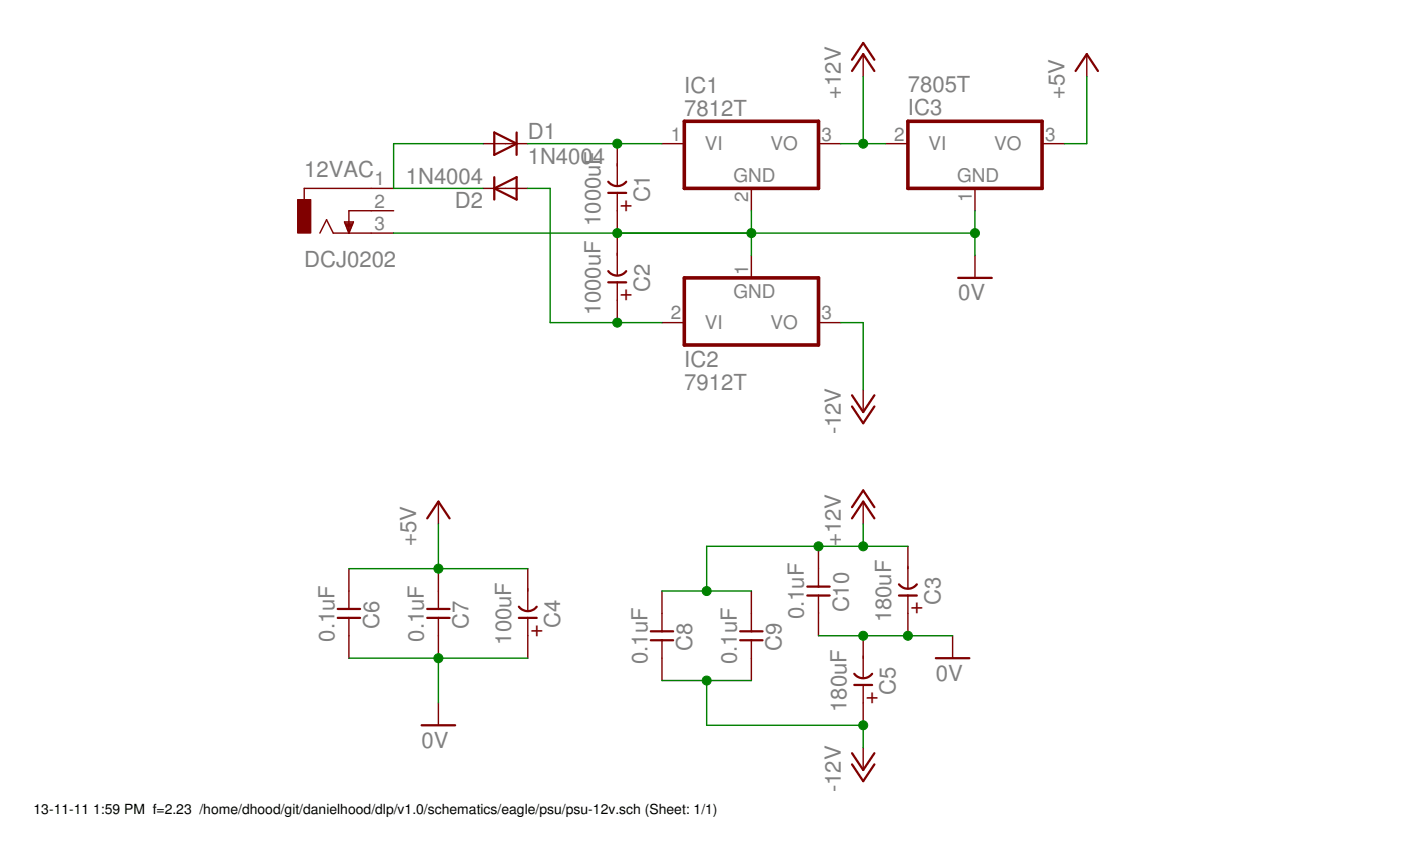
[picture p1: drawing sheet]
<?xml version="1.0" encoding="utf-8"?>
<!DOCTYPE eagle SYSTEM "eagle.dtd">
<eagle version="6.5.0">
<drawing>
<settings>
<setting alwaysvectorfont="no"/>
<setting verticaltext="up"/>
</settings>
<grid distance="0.1" unitdist="inch" unit="inch" style="lines" multiple="1" display="no" altdistance="0.01" altunitdist="inch" altunit="inch"/>
<schematic xreflabel="%F%N/%S.%C%R" xrefpart="/%S.%C%R">
<libraries>
<library name="con-jack">
<symbols>
<symbol name="DC-JACK-SWITCH">
<wire x1="5.08" y1="2.54" x2="-2.54" y2="2.54" width="0.1524" layer="94"/>
<wire x1="-2.54" y1="2.54" x2="-2.54" y2="1.27" width="0.1524" layer="94"/>
<wire x1="5.08" y1="0" x2="2.54" y2="0" width="0.1524" layer="94"/>
<wire x1="2.54" y1="0" x2="2.54" y2="-2.54" width="0.1524" layer="94"/>
<wire x1="5.08" y1="-2.54" x2="2.54" y2="-2.54" width="0.1524" layer="94"/>
<wire x1="2.54" y1="-2.54" x2="0.762" y2="-2.54" width="0.1524" layer="94"/>
<wire x1="0.762" y1="-2.54" x2="0" y2="-1.016" width="0.1524" layer="94"/>
<wire x1="0" y1="-1.016" x2="-0.762" y2="-2.54" width="0.1524" layer="94"/>
<text x="-2.54" y="3.81" size="1.778" layer="95">&gt;NAME</text>
<text x="-2.54" y="-6.35" size="1.778" layer="96">&gt;VALUE</text>
<rectangle x1="-3.302" y1="-2.54" x2="-1.778" y2="1.27" layer="94"/>
<pin name="1" x="7.62" y="2.54" visible="pad" length="short" direction="pas" rot="R180"/>
<pin name="2" x="7.62" y="0" visible="pad" length="short" direction="pas" rot="R180"/>
<pin name="3" x="7.62" y="-2.54" visible="pad" length="short" direction="pas" rot="R180"/>
<polygon width="0.1524" layer="94">
<vertex x="2.54" y="-2.54"/>
<vertex x="2.032" y="-1.27"/>
<vertex x="3.048" y="-1.27"/>
</polygon>
</symbol>
</symbols>
<devicesets>
<deviceset name="DCJ0202" prefix="J">
<gates>
<gate name="G$1" symbol="DC-JACK-SWITCH" x="0" y="0"/>
</gates>
<devices>
<device name="" package="DCJ0202">
<connects>
<connect gate="G$1" pin="1" pad="1"/>
<connect gate="G$1" pin="2" pad="2"/>
<connect gate="G$1" pin="3" pad="3"/>
</connects>
<technologies>
<technology name="">
<attribute name="MF" value="" constant="no"/>
<attribute name="MPN" value="" constant="no"/>
<attribute name="OC_FARNELL" value="unknown" constant="no"/>
<attribute name="OC_NEWARK" value="unknown" constant="no"/>
</technology>
</technologies>
</device>
</devices>
</deviceset>
</devicesets>
</library>
<library name="supply1">
<symbols>
<symbol name="0V">
<wire x1="-1.905" y1="0" x2="1.905" y2="0" width="0.254" layer="94"/>
<text x="-1.905" y="-2.54" size="1.778" layer="96">&gt;VALUE</text>
<pin name="0V" x="0" y="2.54" visible="off" length="short" direction="sup" rot="R270"/>
</symbol>
<symbol name="-12V">
<wire x1="-1.27" y1="1.905" x2="0" y2="0" width="0.254" layer="94"/>
<wire x1="0" y1="0" x2="1.27" y2="1.905" width="0.254" layer="94"/>
<wire x1="-1.27" y1="0.635" x2="0" y2="-1.27" width="0.254" layer="94"/>
<wire x1="0" y1="-1.27" x2="1.27" y2="0.635" width="0.254" layer="94"/>
<text x="-2.54" y="-2.54" size="1.778" layer="96" rot="R90">&gt;VALUE</text>
<pin name="-12V" x="0" y="2.54" visible="off" length="short" direction="sup" rot="R270"/>
</symbol>
<symbol name="+12V">
<wire x1="1.27" y1="-1.905" x2="0" y2="0" width="0.254" layer="94"/>
<wire x1="0" y1="0" x2="-1.27" y2="-1.905" width="0.254" layer="94"/>
<wire x1="1.27" y1="-0.635" x2="0" y2="1.27" width="0.254" layer="94"/>
<wire x1="0" y1="1.27" x2="-1.27" y2="-0.635" width="0.254" layer="94"/>
<text x="-2.54" y="-5.08" size="1.778" layer="96" rot="R90">&gt;VALUE</text>
<pin name="+12V" x="0" y="-2.54" visible="off" length="short" direction="sup" rot="R90"/>
</symbol>
<symbol name="+5V">
<wire x1="1.27" y1="-1.905" x2="0" y2="0" width="0.254" layer="94"/>
<wire x1="0" y1="0" x2="-1.27" y2="-1.905" width="0.254" layer="94"/>
<text x="-2.54" y="-5.08" size="1.778" layer="96" rot="R90">&gt;VALUE</text>
<pin name="+5V" x="0" y="-2.54" visible="off" length="short" direction="sup" rot="R90"/>
</symbol>
</symbols>
<devicesets>
<deviceset name="0V" prefix="GND">
<gates>
<gate name="1" symbol="0V" x="0" y="0"/>
</gates>
<devices>
<device name="">
<technologies>
<technology name=""/>
</technologies>
</device>
</devices>
</deviceset>
<deviceset name="-12V" prefix="P-">
<gates>
<gate name="1" symbol="-12V" x="0" y="0"/>
</gates>
<devices>
<device name="">
<technologies>
<technology name=""/>
</technologies>
</device>
</devices>
</deviceset>
<deviceset name="+12V" prefix="P+">
<gates>
<gate name="1" symbol="+12V" x="0" y="0"/>
</gates>
<devices>
<device name="">
<technologies>
<technology name=""/>
</technologies>
</device>
</devices>
</deviceset>
<deviceset name="+5V" prefix="P+">
<gates>
<gate name="1" symbol="+5V" x="0" y="0"/>
</gates>
<devices>
<device name="">
<technologies>
<technology name=""/>
</technologies>
</device>
</devices>
</deviceset>
</devicesets>
</library>
<library name="diode">
<symbols>
<symbol name="D">
<wire x1="-1.27" y1="-1.27" x2="1.27" y2="0" width="0.254" layer="94"/>
<wire x1="1.27" y1="0" x2="-1.27" y2="1.27" width="0.254" layer="94"/>
<wire x1="1.27" y1="1.27" x2="1.27" y2="0" width="0.254" layer="94"/>
<wire x1="-1.27" y1="1.27" x2="-1.27" y2="-1.27" width="0.254" layer="94"/>
<wire x1="1.27" y1="0" x2="1.27" y2="-1.27" width="0.254" layer="94"/>
<text x="2.54" y="0.4826" size="1.778" layer="95">&gt;NAME</text>
<text x="2.54" y="-2.3114" size="1.778" layer="96">&gt;VALUE</text>
<pin name="A" x="-2.54" y="0" visible="off" length="short" direction="pas"/>
<pin name="C" x="2.54" y="0" visible="off" length="short" direction="pas" rot="R180"/>
</symbol>
</symbols>
<devicesets>
<deviceset name="1N4004" prefix="D">
<gates>
<gate name="1" symbol="D" x="0" y="0"/>
</gates>
<devices>
<device name="" package="DO41-10">
<connects>
<connect gate="1" pin="A" pad="A"/>
<connect gate="1" pin="C" pad="C"/>
</connects>
<technologies>
<technology name=""/>
</technologies>
</device>
</devices>
</deviceset>
</devicesets>
</library>
<library name="_common">
<symbols>
<symbol name="CE-US">
<wire x1="-1.016" y1="0.508" x2="0" y2="0.508" width="0.254" layer="94"/>
<wire x1="0" y1="0.508" x2="1.016" y2="0.508" width="0.254" layer="94"/>
<pin name="+" x="0" y="5.08" visible="off" length="short" direction="pas" swaplevel="1" rot="R270"/>
<pin name="-" x="0" y="-5.08" visible="off" length="short" direction="pas" swaplevel="1" rot="R90"/>
<text x="-1.778" y="0.762" size="1.778" layer="94">+</text>
<wire x1="0" y1="2.54" x2="0" y2="0.508" width="0.1524" layer="94"/>
<wire x1="-1.016" y1="-0.762" x2="1.016" y2="-0.762" width="0.254" layer="94" curve="-105.464992"/>
<wire x1="0" y1="-0.254" x2="0" y2="-2.794" width="0.1524" layer="94"/>
<text x="-2.794" y="0" size="1.778" layer="95" rot="R90" align="center">&gt;NAME</text>
<text x="2.794" y="0" size="1.778" layer="96" rot="R90" align="center">&gt;VALUE</text>
</symbol>
<symbol name="CC-US">
<wire x1="0" y1="-0.508" x2="0" y2="-2.54" width="0.1524" layer="94"/>
<text x="-2.54" y="0.127" size="1.778" layer="95" rot="R90" align="center">&gt;NAME</text>
<pin name="1" x="0" y="5.08" visible="off" length="short" direction="pas" swaplevel="1" rot="R270"/>
<pin name="2" x="0" y="-5.08" visible="off" length="short" direction="pas" swaplevel="1" rot="R90"/>
<wire x1="-1.27" y1="-0.508" x2="0" y2="-0.508" width="0.254" layer="94"/>
<wire x1="0" y1="-0.508" x2="1.27" y2="-0.508" width="0.254" layer="94"/>
<wire x1="-1.27" y1="0.508" x2="0" y2="0.508" width="0.254" layer="94"/>
<wire x1="0" y1="0.508" x2="1.27" y2="0.508" width="0.254" layer="94"/>
<wire x1="0" y1="2.54" x2="0" y2="0.508" width="0.1524" layer="94"/>
<text x="2.54" y="0" size="1.778" layer="96" rot="R90" align="center">&gt;VALUE</text>
</symbol>
</symbols>
<devicesets>
<deviceset name="CE-US" prefix="C" uservalue="yes">
<gates>
<gate name="G$1" symbol="CE-US" x="0" y="0"/>
</gates>
<devices>
<device name="E5-8.5" package="E5-8,5">
<connects>
<connect gate="G$1" pin="+" pad="+"/>
<connect gate="G$1" pin="-" pad="-"/>
</connects>
<technologies>
<technology name=""/>
</technologies>
</device>
<device name="E2-5" package="E2-5">
<connects>
<connect gate="G$1" pin="+" pad="+"/>
<connect gate="G$1" pin="-" pad="-"/>
</connects>
<technologies>
<technology name=""/>
</technologies>
</device>
</devices>
</deviceset>
<deviceset name="CC-US" prefix="C" uservalue="yes">
<gates>
<gate name="G$1" symbol="CC-US" x="0" y="0"/>
</gates>
<devices>
<device name="025-024X044" package="C025-024X044">
<connects>
<connect gate="G$1" pin="1" pad="1"/>
<connect gate="G$1" pin="2" pad="2"/>
</connects>
<technologies>
<technology name=""/>
</technologies>
</device>
<device name="050-024X044" package="C050-024X044">
<connects>
<connect gate="G$1" pin="1" pad="1"/>
<connect gate="G$1" pin="2" pad="2"/>
</connects>
<technologies>
<technology name=""/>
</technologies>
</device>
</devices>
</deviceset>
</devicesets>
</library>
<library name="linear">
<symbols>
<symbol name="78XX">
<wire x1="-7.62" y1="-5.08" x2="7.62" y2="-5.08" width="0.4064" layer="94"/>
<wire x1="7.62" y1="-5.08" x2="7.62" y2="2.54" width="0.4064" layer="94"/>
<wire x1="7.62" y1="2.54" x2="-7.62" y2="2.54" width="0.4064" layer="94"/>
<wire x1="-7.62" y1="2.54" x2="-7.62" y2="-5.08" width="0.4064" layer="94"/>
<text x="-7.62" y="5.715" size="1.778" layer="95">&gt;NAME</text>
<text x="-7.62" y="3.175" size="1.778" layer="96">&gt;VALUE</text>
<text x="-2.032" y="-4.318" size="1.524" layer="95">GND</text>
<pin name="VI" x="-10.16" y="0" length="short" direction="in"/>
<pin name="GND" x="0" y="-7.62" visible="pad" length="short" direction="pas" rot="R90"/>
<pin name="VO" x="10.16" y="0" length="short" direction="pas" rot="R180"/>
</symbol>
<symbol name="79XX">
<wire x1="-7.62" y1="-5.08" x2="7.62" y2="-5.08" width="0.4064" layer="94"/>
<wire x1="7.62" y1="-5.08" x2="7.62" y2="2.54" width="0.4064" layer="94"/>
<wire x1="7.62" y1="2.54" x2="-7.62" y2="2.54" width="0.4064" layer="94"/>
<wire x1="-7.62" y1="2.54" x2="-7.62" y2="-5.08" width="0.4064" layer="94"/>
<text x="-7.62" y="-7.62" size="1.778" layer="95">&gt;NAME</text>
<text x="-7.62" y="-10.16" size="1.778" layer="96">&gt;VALUE</text>
<text x="-2.032" y="0.254" size="1.524" layer="95">GND</text>
<pin name="VI" x="-10.16" y="-2.54" length="short" direction="in"/>
<pin name="GND" x="0" y="5.08" visible="pad" length="short" direction="pas" rot="R270"/>
<pin name="VO" x="10.16" y="-2.54" length="short" direction="pas" rot="R180"/>
</symbol>
</symbols>
<devicesets>
<deviceset name="78*" prefix="IC">
<gates>
<gate name="A1" symbol="78XX" x="0" y="0"/>
</gates>
<devices>
<device name="Z" package="TO92">
<connects>
<connect gate="A1" pin="GND" pad="2"/>
<connect gate="A1" pin="VI" pad="3"/>
<connect gate="A1" pin="VO" pad="1"/>
</connects>
<technologies>
<technology name="L05"/>
<technology name="L08"/>
<technology name="L12"/>
<technology name="L15"/>
<technology name="L18"/>
<technology name="L24"/>
</technologies>
</device>
<device name="T" package="TO220H">
<connects>
<connect gate="A1" pin="GND" pad="2"/>
<connect gate="A1" pin="VI" pad="1"/>
<connect gate="A1" pin="VO" pad="3"/>
</connects>
<technologies>
<technology name="05"/>
<technology name="06"/>
<technology name="08"/>
<technology name="12"/>
<technology name="15"/>
<technology name="18"/>
<technology name="24"/>
</technologies>
</device>
<device name="H" package="TO39">
<connects>
<connect gate="A1" pin="GND" pad="3"/>
<connect gate="A1" pin="VI" pad="1"/>
<connect gate="A1" pin="VO" pad="2"/>
</connects>
<technologies>
<technology name="05"/>
<technology name="06"/>
<technology name="08"/>
<technology name="12"/>
<technology name="15"/>
<technology name="18"/>
<technology name="24"/>
</technologies>
</device>
<device name="L" package="TO92">
<connects>
<connect gate="A1" pin="GND" pad="2"/>
<connect gate="A1" pin="VI" pad="3"/>
<connect gate="A1" pin="VO" pad="1"/>
</connects>
<technologies>
<technology name="05"/>
<technology name="06"/>
<technology name="08"/>
<technology name="12"/>
<technology name="15"/>
<technology name="18"/>
<technology name="24"/>
</technologies>
</device>
<device name="DT" package="TO252">
<connects>
<connect gate="A1" pin="GND" pad="3"/>
<connect gate="A1" pin="VI" pad="1"/>
<connect gate="A1" pin="VO" pad="2"/>
</connects>
<technologies>
<technology name="05"/>
<technology name="06"/>
<technology name="08"/>
<technology name="12"/>
<technology name="15"/>
<technology name="18"/>
<technology name="24"/>
</technologies>
</device>
<device name="TV" package="TO220V">
<connects>
<connect gate="A1" pin="GND" pad="2"/>
<connect gate="A1" pin="VI" pad="1"/>
<connect gate="A1" pin="VO" pad="3"/>
</connects>
<technologies>
<technology name="05"/>
<technology name="12"/>
<technology name="15"/>
<technology name="18"/>
<technology name="24"/>
<technology name="6"/>
<technology name="8"/>
</technologies>
</device>
</devices>
</deviceset>
<deviceset name="79*" prefix="IC" uservalue="yes">
<gates>
<gate name="A1" symbol="79XX" x="0" y="2.54"/>
</gates>
<devices>
<device name="L" package="TO92">
<connects>
<connect gate="A1" pin="GND" pad="1"/>
<connect gate="A1" pin="VI" pad="2"/>
<connect gate="A1" pin="VO" pad="3"/>
</connects>
<technologies>
<technology name="05"/>
<technology name="06"/>
<technology name="08"/>
<technology name="12"/>
<technology name="15"/>
<technology name="18"/>
<technology name="24"/>
</technologies>
</device>
<device name="H" package="TO39">
<connects>
<connect gate="A1" pin="GND" pad="1"/>
<connect gate="A1" pin="VI" pad="2"/>
<connect gate="A1" pin="VO" pad="3"/>
</connects>
<technologies>
<technology name="05"/>
<technology name="06"/>
<technology name="08"/>
<technology name="12"/>
<technology name="15"/>
<technology name="18"/>
<technology name="24"/>
</technologies>
</device>
<device name="T" package="TO220H">
<connects>
<connect gate="A1" pin="GND" pad="1"/>
<connect gate="A1" pin="VI" pad="2"/>
<connect gate="A1" pin="VO" pad="3"/>
</connects>
<technologies>
<technology name="05"/>
<technology name="06"/>
<technology name="08"/>
<technology name="12"/>
<technology name="15"/>
<technology name="18"/>
<technology name="24"/>
</technologies>
</device>
<device name="Z" package="TO92">
<connects>
<connect gate="A1" pin="GND" pad="1"/>
<connect gate="A1" pin="VI" pad="2"/>
<connect gate="A1" pin="VO" pad="3"/>
</connects>
<technologies>
<technology name="L05"/>
<technology name="L08"/>
<technology name="L12"/>
<technology name="L15"/>
<technology name="L18"/>
<technology name="L24"/>
</technologies>
</device>
</devices>
</deviceset>
</devicesets>
</library>
</libraries>
<attributes>
</attributes>
<variantdefs>
</variantdefs>
<classes>
<class number="0" name="default" width="0" drill="0">
</class>
</classes>
<parts>
<part name="12VAC" library="con-jack" deviceset="DCJ0202" device=""/>
<part name="GND1" library="supply1" deviceset="0V" device=""/>
<part name="P-1" library="supply1" deviceset="-12V" device=""/>
<part name="P+1" library="supply1" deviceset="+12V" device=""/>
<part name="D1" library="diode" deviceset="1N4004" device=""/>
<part name="D2" library="diode" deviceset="1N4004" device=""/>
<part name="C1" library="_common" deviceset="CE-US" device="E5-8.5" value="1000uF"/>
<part name="C2" library="_common" deviceset="CE-US" device="E5-8.5" value="1000uF"/>
<part name="C3" library="_common" deviceset="CE-US" device="E5-8.5" value="180uF"/>
<part name="C4" library="_common" deviceset="CE-US" device="E5-8.5" value="100uF"/>
<part name="C5" library="_common" deviceset="CE-US" device="E5-8.5" value="180uF"/>
<part name="C6" library="_common" deviceset="CC-US" device="050-024X044" value="0.1uF"/>
<part name="C7" library="_common" deviceset="CC-US" device="050-024X044" value="0.1uF"/>
<part name="C8" library="_common" deviceset="CC-US" device="050-024X044" value="0.1uF"/>
<part name="C9" library="_common" deviceset="CC-US" device="050-024X044" value="0.1uF"/>
<part name="IC1" library="linear" deviceset="78*" device="T" technology="12"/>
<part name="IC2" library="linear" deviceset="79*" device="T" technology="12" value="7912T"/>
<part name="IC3" library="linear" deviceset="79*" device="T" technology="05" value="7805T"/>
<part name="P+2" library="supply1" deviceset="+5V" device=""/>
<part name="C10" library="_common" deviceset="CC-US" device="050-024X044" value="0.1uF"/>
<part name="P+3" library="supply1" deviceset="+5V" device=""/>
<part name="GND2" library="supply1" deviceset="0V" device=""/>
<part name="P-2" library="supply1" deviceset="-12V" device=""/>
<part name="GND3" library="supply1" deviceset="0V" device=""/>
<part name="P+4" library="supply1" deviceset="+12V" device=""/>
</parts>
<sheets>
<sheet>
<plain>
</plain>
<instances>
<instance part="12VAC" gate="G$1" x="-20.32" y="60.96"/>
<instance part="GND1" gate="1" x="53.34" y="53.34"/>
<instance part="P-1" gate="1" x="40.64" y="38.1"/>
<instance part="P+1" gate="1" x="40.64" y="78.74"/>
<instance part="D1" gate="1" x="0" y="68.58"/>
<instance part="D2" gate="1" x="0" y="63.5" rot="R180"/>
<instance part="C1" gate="G$1" x="12.7" y="63.5" rot="R180"/>
<instance part="C2" gate="G$1" x="12.7" y="53.34" rot="R180"/>
<instance part="C3" gate="G$1" x="45.72" y="17.78" rot="R180"/>
<instance part="C4" gate="G$1" x="2.54" y="15.24" rot="R180"/>
<instance part="C5" gate="G$1" x="40.64" y="7.62" rot="R180"/>
<instance part="C6" gate="G$1" x="-17.78" y="15.24" rot="R180"/>
<instance part="C7" gate="G$1" x="-7.62" y="15.24" rot="R180"/>
<instance part="C8" gate="G$1" x="17.78" y="12.7" rot="R180"/>
<instance part="C9" gate="G$1" x="27.94" y="12.7" rot="R180"/>
<instance part="IC1" gate="A1" x="27.94" y="68.58"/>
<instance part="IC2" gate="A1" x="27.94" y="50.8"/>
<instance part="IC3" gate="A1" x="53.34" y="66.04" rot="MR180"/>
<instance part="P+2" gate="1" x="66.04" y="78.74"/>
<instance part="C10" gate="G$1" x="35.56" y="17.78" rot="R180"/>
<instance part="P+3" gate="1" x="-7.62" y="27.94"/>
<instance part="GND2" gate="1" x="-7.62" y="2.54"/>
<instance part="P-2" gate="1" x="40.64" y="-2.54"/>
<instance part="GND3" gate="1" x="50.8" y="10.16"/>
<instance part="P+4" gate="1" x="40.64" y="27.94"/>
</instances>
<busses>
</busses>
<nets>
<net name="N$2" class="0">
<segment>
<pinref part="12VAC" gate="G$1" pin="1"/>
<pinref part="D2" gate="1" pin="C"/>
<wire x1="-2.54" y1="63.5" x2="-12.7" y2="63.5" width="0.1524" layer="91"/>
<wire x1="-12.7" y1="63.5" x2="-12.7" y2="68.58" width="0.1524" layer="91"/>
<pinref part="D1" gate="1" pin="A"/>
<wire x1="-12.7" y1="68.58" x2="-2.54" y2="68.58" width="0.1524" layer="91"/>
<junction x="-12.7" y="63.5"/>
</segment>
</net>
<net name="N$3" class="0">
<segment>
<pinref part="D1" gate="1" pin="C"/>
<pinref part="C1" gate="G$1" pin="-"/>
<wire x1="2.54" y1="68.58" x2="12.7" y2="68.58" width="0.1524" layer="91"/>
<pinref part="IC1" gate="A1" pin="VI"/>
<wire x1="12.7" y1="68.58" x2="17.78" y2="68.58" width="0.1524" layer="91"/>
<junction x="12.7" y="68.58"/>
</segment>
</net>
<net name="N$4" class="0">
<segment>
<pinref part="D2" gate="1" pin="A"/>
<wire x1="2.54" y1="63.5" x2="5.08" y2="63.5" width="0.1524" layer="91"/>
<wire x1="5.08" y1="63.5" x2="5.08" y2="48.26" width="0.1524" layer="91"/>
<pinref part="C2" gate="G$1" pin="+"/>
<wire x1="5.08" y1="48.26" x2="12.7" y2="48.26" width="0.1524" layer="91"/>
<pinref part="IC2" gate="A1" pin="VI"/>
<wire x1="12.7" y1="48.26" x2="17.78" y2="48.26" width="0.1524" layer="91"/>
<junction x="12.7" y="48.26"/>
</segment>
</net>
<net name="+12V" class="0">
<segment>
<pinref part="IC1" gate="A1" pin="VO"/>
<pinref part="P+1" gate="1" pin="+12V"/>
<wire x1="38.1" y1="68.58" x2="40.64" y2="68.58" width="0.1524" layer="91"/>
<wire x1="40.64" y1="76.2" x2="40.64" y2="68.58" width="0.1524" layer="91"/>
<pinref part="IC3" gate="A1" pin="VI"/>
<wire x1="40.64" y1="68.58" x2="43.18" y2="68.58" width="0.1524" layer="91"/>
<junction x="40.64" y="68.58"/>
</segment>
<segment>
<pinref part="C10" gate="G$1" pin="2"/>
<pinref part="C3" gate="G$1" pin="-"/>
<wire x1="35.56" y1="22.86" x2="40.64" y2="22.86" width="0.1524" layer="91"/>
<wire x1="45.72" y1="22.86" x2="40.64" y2="22.86" width="0.1524" layer="91"/>
<pinref part="P+4" gate="1" pin="+12V"/>
<wire x1="40.64" y1="22.86" x2="40.64" y2="25.4" width="0.1524" layer="91"/>
<wire x1="35.56" y1="22.86" x2="22.86" y2="22.86" width="0.1524" layer="91"/>
<wire x1="22.86" y1="22.86" x2="22.86" y2="17.78" width="0.1524" layer="91"/>
<pinref part="C8" gate="G$1" pin="2"/>
<pinref part="C9" gate="G$1" pin="2"/>
<wire x1="17.78" y1="17.78" x2="22.86" y2="17.78" width="0.1524" layer="91"/>
<wire x1="22.86" y1="17.78" x2="27.94" y2="17.78" width="0.1524" layer="91"/>
<junction x="22.86" y="17.78"/>
<junction x="35.56" y="22.86"/>
<junction x="40.64" y="22.86"/>
</segment>
</net>
<net name="+5V" class="0">
<segment>
<pinref part="IC3" gate="A1" pin="VO"/>
<wire x1="63.5" y1="68.58" x2="66.04" y2="68.58" width="0.1524" layer="91"/>
<pinref part="P+2" gate="1" pin="+5V"/>
<wire x1="66.04" y1="68.58" x2="66.04" y2="76.2" width="0.1524" layer="91"/>
</segment>
<segment>
<pinref part="C6" gate="G$1" pin="2"/>
<pinref part="C7" gate="G$1" pin="2"/>
<wire x1="-17.78" y1="20.32" x2="-7.62" y2="20.32" width="0.1524" layer="91"/>
<pinref part="P+3" gate="1" pin="+5V"/>
<wire x1="-7.62" y1="25.4" x2="-7.62" y2="20.32" width="0.1524" layer="91"/>
<pinref part="C4" gate="G$1" pin="-"/>
<wire x1="-7.62" y1="20.32" x2="2.54" y2="20.32" width="0.1524" layer="91"/>
<junction x="-7.62" y="20.32"/>
</segment>
</net>
<net name="0V" class="0">
<segment>
<pinref part="C1" gate="G$1" pin="+"/>
<pinref part="C2" gate="G$1" pin="-"/>
<pinref part="12VAC" gate="G$1" pin="3"/>
<wire x1="-12.7" y1="58.42" x2="12.7" y2="58.42" width="0.1524" layer="91"/>
<pinref part="IC1" gate="A1" pin="GND"/>
<pinref part="IC2" gate="A1" pin="GND"/>
<wire x1="27.94" y1="60.96" x2="27.94" y2="58.42" width="0.1524" layer="91"/>
<wire x1="27.94" y1="55.88" x2="27.94" y2="58.42" width="0.1524" layer="91"/>
<wire x1="27.94" y1="58.42" x2="12.7" y2="58.42" width="0.1524" layer="91"/>
<wire x1="12.7" y1="58.42" x2="27.94" y2="58.42" width="0.1524" layer="91"/>
<pinref part="IC3" gate="A1" pin="GND"/>
<wire x1="27.94" y1="58.42" x2="53.34" y2="58.42" width="0.1524" layer="91"/>
<wire x1="53.34" y1="58.42" x2="53.34" y2="60.96" width="0.1524" layer="91"/>
<pinref part="GND1" gate="1" pin="0V"/>
<wire x1="53.34" y1="58.42" x2="53.34" y2="55.88" width="0.1524" layer="91"/>
<junction x="12.7" y="58.42"/>
<junction x="27.94" y="58.42"/>
<junction x="53.34" y="58.42"/>
</segment>
<segment>
<pinref part="GND3" gate="1" pin="0V"/>
<pinref part="C5" gate="G$1" pin="-"/>
<wire x1="50.8" y1="12.7" x2="45.72" y2="12.7" width="0.1524" layer="91"/>
<pinref part="C3" gate="G$1" pin="+"/>
<wire x1="45.72" y1="12.7" x2="40.64" y2="12.7" width="0.1524" layer="91"/>
<wire x1="40.64" y1="12.7" x2="35.56" y2="12.7" width="0.1524" layer="91"/>
<pinref part="C10" gate="G$1" pin="1"/>
<junction x="40.64" y="12.7"/>
<junction x="45.72" y="12.7"/>
</segment>
<segment>
<pinref part="C6" gate="G$1" pin="1"/>
<pinref part="C7" gate="G$1" pin="1"/>
<wire x1="-17.78" y1="10.16" x2="-7.62" y2="10.16" width="0.1524" layer="91"/>
<pinref part="C4" gate="G$1" pin="+"/>
<wire x1="2.54" y1="10.16" x2="-7.62" y2="10.16" width="0.1524" layer="91"/>
<pinref part="GND2" gate="1" pin="0V"/>
<wire x1="-7.62" y1="10.16" x2="-7.62" y2="5.08" width="0.1524" layer="91"/>
<junction x="-7.62" y="10.16"/>
</segment>
</net>
<net name="-12V" class="0">
<segment>
<pinref part="IC2" gate="A1" pin="VO"/>
<wire x1="38.1" y1="48.26" x2="40.64" y2="48.26" width="0.1524" layer="91"/>
<pinref part="P-1" gate="1" pin="-12V"/>
<wire x1="40.64" y1="48.26" x2="40.64" y2="40.64" width="0.1524" layer="91"/>
</segment>
<segment>
<pinref part="C8" gate="G$1" pin="1"/>
<pinref part="C9" gate="G$1" pin="1"/>
<wire x1="17.78" y1="7.62" x2="22.86" y2="7.62" width="0.1524" layer="91"/>
<wire x1="27.94" y1="7.62" x2="22.86" y2="7.62" width="0.1524" layer="91"/>
<wire x1="22.86" y1="7.62" x2="22.86" y2="2.54" width="0.1524" layer="91"/>
<pinref part="C5" gate="G$1" pin="+"/>
<wire x1="22.86" y1="2.54" x2="40.64" y2="2.54" width="0.1524" layer="91"/>
<pinref part="P-2" gate="1" pin="-12V"/>
<wire x1="40.64" y1="2.54" x2="40.64" y2="0" width="0.1524" layer="91"/>
<junction x="40.64" y="2.54"/>
<junction x="22.86" y="7.62"/>
</segment>
</net>
</nets>
</sheet>
</sheets>
</schematic>
</drawing>
</eagle>
